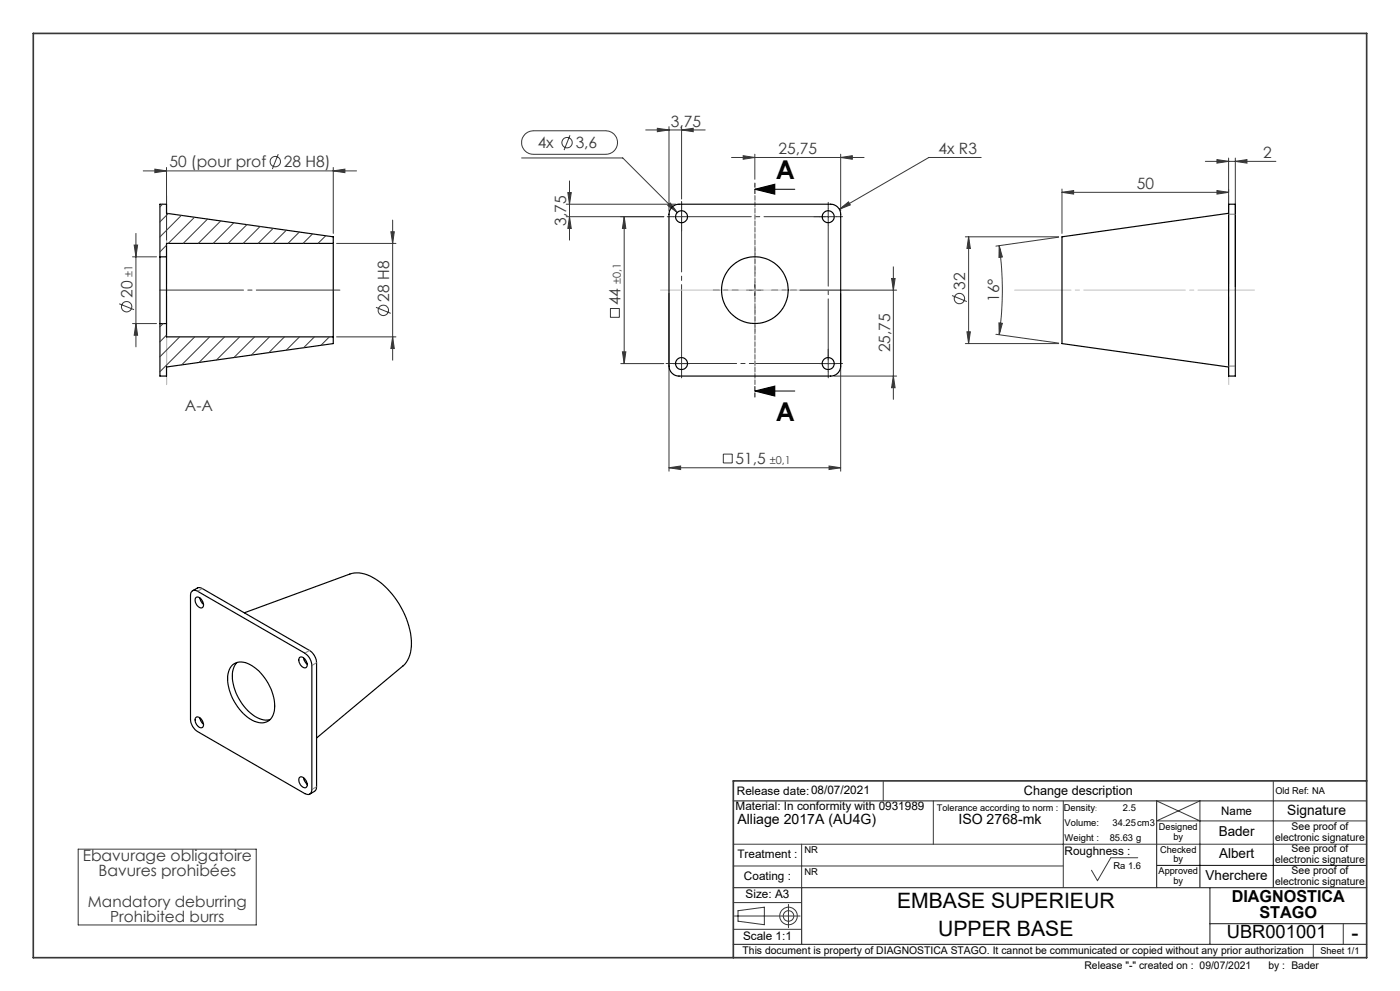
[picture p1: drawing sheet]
<svg xmlns="http://www.w3.org/2000/svg" width="420mm" height="297mm" viewBox="0 0 420 297" stroke-linecap="round" stroke-linejoin="round" font-family="sans-serif">
<g fill="none" stroke="#373737" stroke-width=".3">
<path d="M193.7 38.9h17.9M197.2 38.4l3.5 .5-3.5 .6zM200.7 38v25.2M204.5 38.9l3.5-.5v1.1zM204.5 38v21.7M43 51.2h64M46.5 50.7l3.5 .5-3.5 .5zM50 50.2v21.8M83.5 46.2l-1.8 4.5M100 51.2l3.5-.5v1zM100 50.2v19.8M156.5 47.3h30.3l16.4 16.4"/>
<path d="M157.6 40.2l1.3-.8 1.1-.2h21.8a3.5 3.5 0 0 1 3.4 3.5 3.5 3.5 0 0 1-3.4 3.5h-21.8a3.5 3.5 0 0 1-3.3-2.2 3.5 3.5 0 0 1 .9-3.8zM170.4 57.7h1l-.5 3.5zM170.9 54.2v17.8M171 40.5l-1.8 4.5M219.5 47.2h39.7M223 46.7l3.4 .5-3.4 .5zM226.4 46.2v7.5M252.2 47.2l3.5-.5v1zM252.2 46.2v17M294.4 47.2h-15.7l-26.9 15.5M318.6 57.6l3.5-.5v1.1zM318.6 56.7v13.3"/>
<path d="M318.6 57.6h50M361.6 48.4h21.2M365.1 57.1l3.5 .5-3.5 .6zM365.1 47.8l3.5 .6-3.5 .5zM368.6 47.4v38.6M370.6 48.4l3.5-.6v1.1zM370.6 47.4v38.6M39.8 77h7.2M40.3 73.4h1l-.5 3.6zM40.8 70v34M101 73h17.8M117.3 69.5h1l-.5 3.5z"/>
<path d="M117.8 66v41.9M169.9 64.9h29.2M169.9 61.2h32.8M170.9 64.9l.5 3.6h-1zM187.3 64.9l.4 3.6h-1zM187.3 64.9v44.1M200.3 61.6l.8-.7 2.1 2.8zM202 64.9h4.9M204.5 62.5v4.9M246 64.9h5M248.5 62.5v4.9M251.8 62.7l2.8-2.2 .5 .9z"/>
<path d="M268 80v39.7M289.6 71h28M290.6 71l.5 3.5h-1zM290.6 71v32M299.8 73.6l.9 3.4-1 .1zM299.8 73.6a93.8 93.8 0 0 1 0 26.7M317.6 71.1l-18.8 2.7M35.8 91l4.4 1.8M39.8 97h7.2M40.8 97l.5 3.5h-1zM112.8 92.1l4.4 1.8M183.1 92.5h2.7v2.6h-2.7z"/>
<path d="M200.7 87.9v53.3M223.9 87h5.1M226.4 84.5v5M240 87h29M252.2 87.9v53.3M267.5 83.5h1l-.5 3.5zM285.6 88.6l4.5 1.8M290.1 99.4h1l-.5 3.6zM299.7 96.8l1 .1-.9 3.4zM101 101h17.8M117.8 101l.5 3.5h-1zM186.2 109h12.9"/>
<path d="M186.7 105.4h1l-.4 3.6zM202 109h4.9M204.5 106.5v5M246 109h5M248.5 106.5v5M250.2 112.7h18.8M268 112.7l.5 3.5h-1zM289.6 103h28M298.8 100.2l18.8 2.6M217 136.1h2.7v2.6h-2.7zM248.7 139.7l3.5 .5-3.5 .5zM200.7 140.2l3.5-.5v1z"/>
<path d="M200.7 140.2h51.5M265 234v6M382 234v19M23.5 254.5h53.4v22.7h-53.4zM220 253h190M220 259.5h99M240.5 253v13M280 240v13M319 240v26M341.3 257.1h-8.1l-4 6.8-1.8-3.1M347 240l13 6M410 246h-63l13-6v13"/>
<path d="M220 278.5h20.5M220 270.5h20.5M220.3 274.5h19.7M221.4 272.9l7.9-1v5.2l-7.9-1zM236.5 271v7M403 276.8v6.2M394 283v4"/>
<circle cx="82.6" cy="48.4" r="1.55"/>
<circle cx="170.1" cy="42.8" r="1.55"/>
<circle cx="38" cy="91.9" r="1.55"/>
<circle cx="115" cy="93" r="1.55"/>
<circle cx="287.8" cy="89.5" r="1.55"/>
<circle cx="236.5" cy="274.5" r="1.58"/>
<circle cx="236.6" cy="274.5" r="2.63"/>
</g>
<path d="M226.4 56.7l6-1.5v3zM226.4 56.7h12M226.4 117.2l6-1.5v3zM226.4 117.2h12M347 259.4h63M360 253v13M382 253v13" fill="none" stroke="#000" stroke-width=".3"/>
<path d="M226.5 54.7v64.5" fill="none" stroke="#000" stroke-width=".3" stroke-dasharray="1.3 .6" stroke-dashoffset="-.2"/>
<path d="M221.5 86.9h-7.5M226.5 81.9v-7.5M226.5 91.9v7.5M231.5 86.9h7.5" fill="none" stroke="#373737" stroke-width=".3" stroke-dasharray="30.5 1.3 1.3 1.3" stroke-dashoffset="28.6"/>
<path d="M204.5 106.4v-46" fill="none" stroke="#373737" stroke-width=".3" stroke-dasharray="30.5 1.3 1.3 1.3" stroke-dashoffset="9.4"/>
<path d="M202 64.9h-1.8M204.5 62.4v-1.8M204.5 67.4v1.8M246 64.9h-1.8M248.5 62.4v-1.8M251 64.9h1.8M202 108.9h-1.8M204.5 111.4v1.8M207 108.9h1.8M248.5 106.4v-1.8M248.5 111.4v1.8M251 108.9h1.8" fill="none" stroke="#373737" stroke-width=".3" stroke-dasharray="30.5 1.3 1.3 1.3"/>
<path d="M207 64.9h40.6M248.5 67.4v40.5" fill="none" stroke="#373737" stroke-width=".3" stroke-dasharray="30.5 1.3 1.3 1.3" stroke-dashoffset="12.1"/>
<path d="M246 108.9h-46.2" fill="none" stroke="#373737" stroke-width=".3" stroke-dasharray="30.5 1.3 1.3 1.3" stroke-dashoffset="9.3"/>
<path d="M48 86.9h54" fill="none" stroke="#373737" stroke-width=".3" stroke-dasharray="30.5 1.3 1.3 1.3" stroke-dashoffset="5.4"/>
<path d="M220 240h190M347 240v26M220 266h190M240.5 266v17M363 266v17M363 276.8h47M220 283h190" fill="none" stroke="#373737" stroke-width=".35"/>
<path d="M10 10h400v277h-400zM410 234h-190v53" fill="none" stroke="#373737" stroke-width=".5"/>
<path d="M50 58.6v56.7M254.8 86.9h-56.7M226.5 115.3v-56.7M368.6 115.3v-56.7" fill="none" stroke="#c0c0c0" stroke-width=".3" stroke-dasharray="30.5 1.3 1.3 1.3" stroke-dashoffset="4.1"/>
<path d="M376.4 86.9h-72" fill="none" stroke="#c0c0c0" stroke-width=".3" stroke-dasharray="30.5 1.3 1.3 1.3" stroke-dashoffset="13.5"/>
<path d="M226.4 56.7l6-1.5v3zM226.4 117.2l6-1.5v3z" fill="#000"/>
<g fill="#373737">
<path d="M223 46.7l3.4 .5-3.4 .5zM252.2 47.2l3.5-.5v1zM318.6 57.6l3.5-.5v1.1zM365.1 57.1l3.5 .5-3.5 .6z"/>
<path d="M204.5 38.9l3.5-.5v1.1zM197.2 38.4l3.5 .5-3.5 .6z"/>
<path d="M200.7 140.2l3.5-.5v1zM248.7 139.7l3.5 .5-3.5 .5zM200.3 61.6l2.9 2.1-2.1-2.8zM251.8 62.7l3.3-1.3-.5-.9zM365.1 47.8l3.5 .6-3.5 .5zM370.6 48.4l3.5-.6v1.1z"/>
<path d="M46.5 50.7l3.5 .5-3.5 .5zM100 51.2l3.5-.5v1z"/>
<path d="M170.9 64.9l.5 3.6h-1zM170.4 57.7h1l-.5 3.5z"/>
<path d="M299.7 96.8l1 .1-.9 3.4zM299.8 73.6l.9 3.4-1 .1z"/>
<path d="M187.3 64.9l.4 3.6h-1zM186.7 105.4h1l-.4 3.6zM267.5 83.5h1l-.5 3.5zM268 112.7l.5 3.5h-1zM290.6 71l.5 3.5h-1zM290.1 99.4h1l-.5 3.6zM117.3 69.5h1l-.5 3.5zM117.8 101l.5 3.5h-1z"/>
<path d="M40.8 97l.5 3.5h-1zM40.3 73.4h1l-.5 3.6z"/>
</g>
<g fill="none" stroke="#000" stroke-width=".35">
<path d="M48 77v20M48 77h2M50 77v20M100 73v28M100 73v-2l-50-7.1v-2.7h-2v15.8M100 73h-50v4M201.4 62.3l1.3-.9 1-.2h45.5a2.99 2.99 0 0 1 3 3v45.5a2.99 2.99 0 0 1-3 3h-45.5a3 3 0 0 1-3-3v-45.5l.2-1zM368.6 61.2h2v51.5h-2zM368.6 63.9l-50 7.1v32l50 7M48 97v15.7h2v-2.7l50-7v-2M48 97h2M50 97v4h50"/>
<path d="M57.6 177.1l.9-.2 .8 .3 32.1 18.6a4.6 4.6 0 0 1 2.2 3.7v37.1a1.3 1.3 0 0 1-.7 1.4 1.3 1.3 0 0 1-1.5-.2l-32.1-18.6a4.6 4.6 0 0 1-2.1-3.6v-37.2l.1-.7zM57.7 177.1l1.6-.9 .6-.1 .8 .3 32.2 18.5a4.6 4.6 0 0 1 2.1 3.7v37.2l-.3 1.1-1.8 1.1M58.8 179.1a1.95 1.95 0 0 1 2.3 2.2 .83 .83 0 0 1-.6 .9 .83 .83 0 0 1-1-.4 2.14 2.14 0 0 1-.7-2.7zM59.9 179.2l.3 .9 .9 1M69.8 199.2a4.8 4.8 0 0 1 5.9 .4 15.2 15.2 0 0 1 6.6 13.5 4 4 0 0 1-6 3.1 15 15 0 0 1-7.9-14.2l.7-1.9zM71.1 198.5a7.2 7.2 0 0 0-.9 7.4 14.6 14.6 0 0 0 8.2 9.7l1.3 .2 1.3-.1M73.3 183.7l31.7-11.7a9.4 9.4 0 0 1 8.6 2.2 25 25 0 0 1 9.8 19.6 8.1 8.1 0 0 1-2.5 5.8l-25.9 21.6M89.9 197a2 2 0 0 1 2.3 2.2 .85 .85 0 0 1-.6 .9 .85 .85 0 0 1-1-.3 2.2 2.2 0 0 1-.7-2.8zM91.1 197.2l.2 .8 .9 1.1M58.6 215.2a1.33 1.33 0 0 1 2.2 .9 1.1 1.1 0 0 1 .3 1.3 1.1 1.1 0 0 1-1 .7 2.53 2.53 0 0 1-1.5-2.9zM59.9 215.1l.3 .9 .9 1.1M89.7 233.1a1.2 1.2 0 0 1 2 .6 1.42 1.42 0 0 1-.2 2.4 2.41 2.41 0 0 1-1.8-3z"/>
<path d="M91.1 233.1l.2 .9 .9 1"/>
<circle cx="204.5" cy="64.9" r="1.81"/>
<circle cx="248.5" cy="65" r="1.79"/>
<circle cx="226.5" cy="87" r="10"/>
<circle cx="204.5" cy="109" r="1.79"/>
<circle cx="248.5" cy="109" r="1.8"/>
</g>
<path d="M368.6 64.2h2M368.6 109.7h2M60.7 176.4l-1.4 .8M92.9 194.9l-1.5 .9M95 198.6l-1.4 .9M95 235.8l-1.4 .8" fill="none" stroke="#808080" stroke-width=".3"/>
<g fill="none" stroke="#373737" stroke-width=".3">
<path d="M48.8 61.2l-.8 .8M50 73.5l-2 2M50.5 64l-2.5 2.5M54.4 64.6l-6.4 6.4M58.3 65.1l-7.8 7.9M62.3 65.6l-7.3 7.4M66.2 66.2l-6.7 6.8M70.1 66.8l-6.1 6.2M74.1 67.3l-5.7 5.7M78 67.9l-5 5.1M82 68.4l-4.6 4.6M85.9 69l-4 4"/>
<path d="M89.8 69.5l-3.4 3.5M93.8 70.1l-2.9 2.9M97.7 70.7l-2.3 2.3M100 72.9l-.1 .1M48.9 97l-.9 .9M50 100.4l-2 2M53.9 101l-5.9 5.9M58.4 101l-10.4 10.4M62.9 101l-8.4 8.4M67.4 101l-7.7 7.6M71.9 101l-7 6.9M76.4 101l-6.2 6.1"/>
<path d="M80.9 101l-5.5 5.4M85.3 101l-4.7 4.7M89.9 101l-4 3.9M94.3 101l-3.2 3.2M98.8 101l-2.5 2.5"/>
</g>
<g font-size="7.8">
<text x="232.8" y="53.7">A</text>
<text x="232.8" y="126.2">A</text>
</g>
<g font-size="6.3">
<text x="269.1" y="272">EMBASE SUPERIEUR</text>
<text x="281.5" y="280.5">UPPER BASE</text>
<text x="405.4" y="281.7">-</text>
</g>
<text font-size="5.5" x="368" y="281.2">UBR001001</text>
<g font-size="4.9">
<text x="369.5" y="270.3">DIAGNOSTICA</text>
<text x="377.8" y="275.3">STAGO</text>
</g>
<g font-size="4.7" fill="#373737">
<text x="201.2" y="37.9">3,75</text>
<text x="161.3" y="44.4">4x</text>
<text x="172.7" y="44.4">3,6</text>
<text x="233.5" y="46.2">25,75</text>
<text x="281.6" y="46.2">4x R3</text>
<text x="378.9" y="47.3">2</text>
<text x="50.8" y="50.1">50 (pour prof</text>
<text x="85.2" y="50.1">28 H8)</text>
<text x="341" y="56.6">50</text>
<text x="169.9" y="67.6" transform="rotate(-90 169.9 67.6)">3,75</text>
<text x="39.7" y="89.3" transform="rotate(-90 39.7 89.3)">20</text>
<text x="289.5" y="86.9" transform="rotate(-90 289.5 86.9)">32</text>
<text x="116.7" y="90.4" transform="rotate(-90 116.7 90.4)">28 H8</text>
<text x="186.2" y="91.5" transform="rotate(-90 186.2 91.5)">44</text>
<text x="299.7" y="90.5" transform="rotate(-90 299.7 90.5)">16°</text>
<text x="267" y="105.6" transform="rotate(-90 267 105.6)">25,75</text>
<text x="55.5" y="123.2">A-A</text>
<text x="220.6" y="139.1">51,5</text>
<text x="24.8" y="258">Ebavurage obligatoire</text>
<text x="29.5" y="262.6">Bavures prohibées</text>
</g>
<g font-size="4.6" fill="#373737">
<text x="26.4" y="271.7">Mandatory deburring</text>
<text x="33.1" y="276.3">Prohibited burrs</text>
</g>
<g font-size="4.2">
<text x="386.2" y="244.2">Signature</text>
<text x="221.2" y="247.1">Alliage 2017A (AU4G)</text>
<text x="287.5" y="247.1">ISO 2768-mk</text>
</g>
<g font-size="4.1">
<text x="365.6" y="250.5">Bader</text>
<text x="365.7" y="257.2">Albert</text>
<text x="361.7" y="263.6">Vherchere</text>
</g>
<text font-size="3.9" x="307.2" y="238.1">Change description</text>
<g font-size="3.5">
<text x="221.1" y="238.1">Release date:08/07/2021</text>
<text x="220.7" y="242.8">Material: In conformity with 0931989</text>
<text x="366.4" y="244.2">Name</text>
<text x="221.2" y="257.2">Treatment :</text>
<text x="319.4" y="256.3">Roughness :</text>
<text x="223.2" y="263.7">Coating :</text>
<text x="223.7" y="269.2">Size: A3</text>
<text x="222.9" y="281.7">Scale 1:1</text>
</g>
<g font-size="3.3" fill="#373737">
<text x="39.7" y="82.9" transform="rotate(-90 39.7 82.9)">±1</text>
<text x="186.2" y="85" transform="rotate(-90 186.2 85)">±0,1</text>
<text x="231" y="139.1">±0,1</text>
</g>
<g font-size="3.2">
<text x="382.6" y="252">electronic signature</text>
<text x="387.5" y="248.8">See proof of</text>
<text x="387.5" y="255.5">See proof of</text>
<text x="382.6" y="258.6">electronic signature</text>
<text x="387.5" y="262">See proof of</text>
<text x="382.6" y="265.1">electronic signature</text>
<text x="222.8" y="285.9">This document is property of DIAGNOSTICA STAGO. It cannot be communicated or copied without any prior authorization</text>
<text x="325.3" y="290.5">Release &quot;-&quot; created on : 09/07/2021</text>
<text x="380.5" y="290.5">by : Bader</text>
</g>
<g font-size="2.8">
<text x="382.6" y="238.1">Old Ref: NA</text>
<text x="319.1" y="243">Density</text>
<text x="336.9" y="243">2.5</text>
<text x="319.4" y="247.5">Volume:</text>
<text x="333.7" y="247.5">34.25cm3</text>
<text x="347.7" y="248.9">Designed</text>
<text x="352" y="251.7">by</text>
<text x="241.3" y="255.7">NR</text>
<text x="319.4" y="252.1">Weight :</text>
<text x="332.9" y="252.1">85.63 g</text>
<text x="348" y="255.5">Checked</text>
<text x="241.3" y="262.3">NR</text>
<text x="334" y="260.3">Ra 1.6</text>
<text x="347.6" y="262">Approved</text>
<text x="352" y="258.4">by</text>
<text x="352" y="264.9">by</text>
<text x="396.1" y="285.8">Sheet 1/1</text>
</g>
<text font-size="2.7" x="281.1" y="243.1">Tolerance according to norm :</text>
<text font-size="2.1" x="328.5" y="243">:</text>
</svg>
